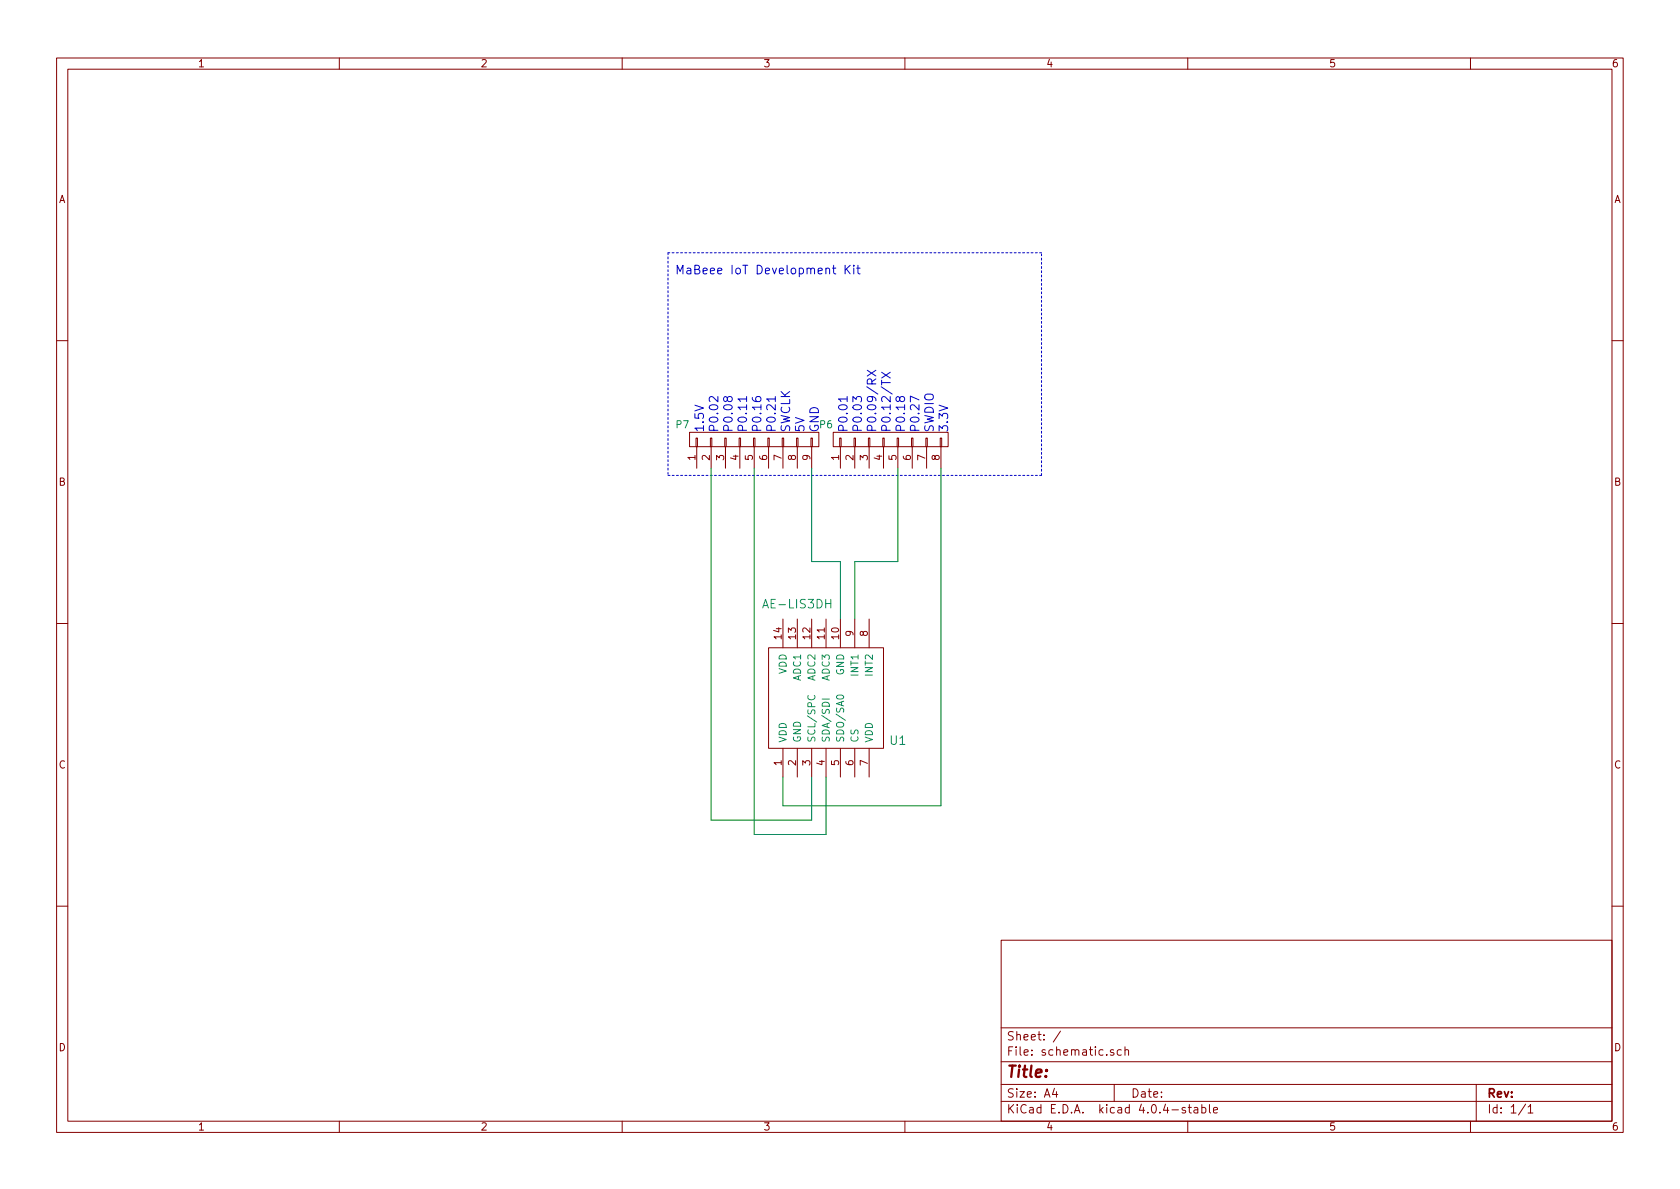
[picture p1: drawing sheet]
<svg xmlns="http://www.w3.org/2000/svg" width="297mm" height="210mm" viewBox="0 0 297 210" stroke-linecap="round" stroke-linejoin="round" font-family="sans-serif">
<g fill="none" stroke="#840000" stroke-width=".18">
<path d="M10 10.3h277v189.9h-277zM12 12.2h273v186.1h-273zM60 10.3v1.9M110 10.3v1.9M160 10.3v1.9M210 10.3v1.9M260 10.3v1.9M10 60.2h2M121.9 76.4h22.9v2.6h-22.9zM123.1 77.5h.2v1.5h-.2zM123.2 79v3.8M125.6 77.5h.3v1.5h-.3z"/>
<path d="M125.7 79v3.8M128.1 77.5h.3v1.5h-.3zM128.3 79v3.8M130.7 77.5h.2v1.5h-.2zM130.8 79v3.8M133.2 77.5h.3v1.5h-.3zM133.3 79v3.8M135.8 77.5h.2v1.5h-.2zM135.9 79v3.8M138.3 77.5h.3v1.5h-.3zM138.4 79v3.8M140.8 77.5h.3v1.5h-.3z"/>
<path d="M141 79v3.8M143.4 77.5h.2v1.5h-.2zM143.5 79v3.8M147.3 76.4h20.3v2.6h-20.3zM148.5 77.5h.2v1.5h-.2zM148.6 79v3.8M151 77.5h.3v1.5h-.3zM151.1 79v3.8M153.5 77.5h.3v1.5h-.3zM153.7 79v3.8M156.1 77.5h.2v1.5h-.2zM156.2 79v3.8"/>
<path d="M158.6 77.5h.3v1.5h-.3zM158.7 79v3.8M161.2 77.5h.2v1.5h-.2zM161.3 79v3.8M163.7 77.5h.3v1.5h-.3zM163.8 79v3.8M166.2 77.5h.3v1.5h-.3zM166.4 79v3.8M285 60.2h2M10 110.3h2M135.9 114.5h20.3v17.8h-20.3zM138.4 109.5v5"/>
<path d="M141 109.5v5M143.5 109.5v5M146 109.5v5M148.6 109.5v5M151.1 109.5v5M153.7 109.5v5M156.2 114.5h.1M285 110.3h2M138.4 132.3v5.1M141 132.3v5.1M143.5 132.3v5.1M146 132.3v5.1"/>
<path d="M148.6 132.3v5.1M151.1 132.3v5.1M153.7 132.3v5.1M10 160.2h2M177 166.3h108v32h-108zM285 160.2h2M60 198.3v1.9M110 198.3v1.9M160 198.3v1.9M177 194.8h108M177 191.8h108M177 187.8h108"/>
<path d="M177 181.8h108M186.4 192.5l-.3 1h.9M186.8 193v1M187.5 182.3l-1.3 2M196.9 185.7a.37 .37 0 0 0-.6 .1l.1 .2 .5 .2 .1 .1-.3 .3-.4-.1M197 191.8v3M198.2 185.7l-.4-.1-.3 .3 .1 .6 .2 .1 .4-.1M198.9 185.7l.2-.1 .4 .1v.9M198.9 185.1v1.5M209.6 195.9a.37 .37 0 0 0-.6 .1l.1 .3 .5 .1 .1 .1-.3 .3-.4-.1M210 198.3v1.9M210.1 195.8h.5"/>
<path d="M210.3 195.3v1.3l.3 .2M211.2 195.9h.5l.1 .9M211.8 196.2l-.5 .1-.2 .2 .2 .3 .5-.1M212.5 195.9l.4-.1 .3 .3-.1 .6h-.6M212.5 195.3v1.5M213.8 195.3v1.3l.2 .2M214.6 196.3l.7-.1-.1-.3-.4-.1-.2 .2v.7h.6M260 198.3v1.9M261 191.8v6.5M269.7 195.2l-1.2 2M270.2 195.8l.4-.5v1.5M270.2 196.8h.8"/>
</g>
<g fill="none" stroke="#0000c2" stroke-width=".18">
<path d="M149.4 46.9v1.5M149.7 47.6l.6 .8M150.3 46.9l-.9 .9M151 46.9v.2M151 47.4v1M151.5 47.4h.6M151.7 46.9v1.3l.4 .2M126.9 70.1v1l-.8-.9-.3-.1-.2 .1-.2 .2v.4l.2 .2M128.6 70.4l.3-.3 .4 .1a.48 .48 0 0 1-.1 .8l-.5-.1-.3-.7h-.3a.48 .48 0 0 0 0 .7l.2 .1 .3-.3M132 70.6h-1.5l.4 .4M132 70.1v.9M133 70.3a.62 .62 0 0 0 .7 .7l.7-.1a.48 .48 0 0 0-.1-.8l-.5 .1a.48 .48 0 0 0 .1 .8"/>
<path d="M137.1 70.6h-1.5l.4 .4M137.1 70.1v.9M149.8 70.6h-1.5l.4 .4M149.8 70.1v.9M150.8 71.1v-1l.6 .5 .1-.3 .2-.2 .5 .1 .1 .2v.5l-.1 .2M153.3 65.5l1.6 1M154.9 65.5l-1.6 1M155.9 65.8l1.5 1M157.4 65.8l-1.5 1M159.1 70.4l.3-.3 .4 .1a.48 .48 0 0 1-.1 .8l-.5-.1-.3-.7h-.3a.48 .48 0 0 0 0 .7l.2 .1 .3-.3M162.5 70.7l-1.5-.7v1.1"/>
</g>
<path d="M118.1 44.7v39.4M184.1 44.7h-66M118.1 84.1h66M184.1 84.1v-39.4" fill="none" stroke="#0000c2" stroke-width=".18" stroke-dasharray=".3 .4"/>
<path d="M142.9 123a.5 .5 0 0 0 0 .6 .5 .5 0 0 0 .6 .1l.4-.1a.41 .41 0 0 0 .1-.6M145.4 123.6h1.2M148 123.1a.76 .76 0 0 1 1.2 .2 .83 .83 0 0 1-1.3 0z" fill="none" stroke="#008484" stroke-width=".18"/>
<path d="M125.7 82.8v62.2h17.8v-7.6M133.3 82.8v64.8h12.7v-10.2M143.5 82.8v16.5h5.1v10.2M158.7 82.8v16.5h-7.6v10.2M166.4 82.8v59.7h-28v-5.1" fill="none" stroke="#008400" stroke-width=".18"/>
<text font-size="2.8" fill="#840000" x="178" y="190.5">Title:</text>
<g font-size="2.1" fill="#0000c2">
<text x="119.4" y="48.5">MaBeee IoT Development Kit</text>
<text x="124.5" y="76.4" transform="rotate(-90 124.5 76.4)">1.5V</text>
<text x="127" y="76.4" transform="rotate(-90 127 76.4)">P0.02</text>
<text x="129.5" y="76.4" transform="rotate(-90 129.5 76.4)">P0.08</text>
<text x="132.1" y="76.4" transform="rotate(-90 132.1 76.4)">P0.11</text>
<text x="134.6" y="76.4" transform="rotate(-90 134.6 76.4)">P0.16</text>
<text x="137.2" y="76.4" transform="rotate(-90 137.2 76.4)">P0.21</text>
<text x="139.7" y="76.4" transform="rotate(-90 139.7 76.4)">SWCLK</text>
<text x="142.2" y="76.4" transform="rotate(-90 142.2 76.4)">5V</text>
<text x="144.8" y="76.4" transform="rotate(-90 144.8 76.4)">GND</text>
<text x="149.9" y="76.4" transform="rotate(-90 149.9 76.4)">P0.01</text>
<text x="152.4" y="76.4" transform="rotate(-90 152.4 76.4)">P0.03</text>
<text x="154.9" y="76.4" transform="rotate(-90 154.9 76.4)">P0.09/RX</text>
<text x="157.5" y="76.4" transform="rotate(-90 157.5 76.4)">P0.12/TX</text>
<text x="160" y="76.4" transform="rotate(-90 160 76.4)">P0.18</text>
<text x="162.6" y="76.4" transform="rotate(-90 162.6 76.4)">P0.27</text>
<text x="165.1" y="76.4" transform="rotate(-90 165.1 76.4)">SWDIO</text>
<text x="167.6" y="76.4" transform="rotate(-90 167.6 76.4)">3.3V</text>
</g>
<g font-size="2.1" fill="#008484">
<text x="135.4" y="107.6">AE-LIS3DH</text>
<text x="157.4" y="131.7">U1</text>
</g>
<g font-size="2.1" fill="#840000">
<text x="178" y="184">Sheet: /</text>
<text x="178" y="186.7">File: schematic.sch</text>
<text x="178" y="196.9">KiCad E.D.A. kicad 4.0.4-stable</text>
<text x="178" y="194.1">Size: A4</text>
<text x="200" y="194.1">Date:</text>
<text x="263" y="194.1">Rev:</text>
<text x="263" y="196.9">Id: 1/1</text>
</g>
<g font-size="1.8" fill="#840000">
<text x="35" y="11.9">1</text>
<text x="85" y="11.9">2</text>
<text x="135" y="11.9">3</text>
<text x="185" y="11.9">4</text>
<text x="235" y="11.9">5</text>
<text x="285" y="11.9">6</text>
<text x="10.4" y="35.9">A</text>
<text x="285.4" y="35.9">A</text>
<text x="122.9" y="81.4" transform="rotate(-90 122.9 81.4)">1</text>
<text x="125.5" y="81.4" transform="rotate(-90 125.5 81.4)">2</text>
<text x="128" y="81.4" transform="rotate(-90 128 81.4)">3</text>
<text x="130.6" y="81.4" transform="rotate(-90 130.6 81.4)">4</text>
<text x="133.1" y="81.4" transform="rotate(-90 133.1 81.4)">5</text>
<text x="135.6" y="81.4" transform="rotate(-90 135.6 81.4)">6</text>
<text x="138.2" y="81.4" transform="rotate(-90 138.2 81.4)">7</text>
<text x="140.7" y="81.4" transform="rotate(-90 140.7 81.4)">8</text>
<text x="143.3" y="81.4" transform="rotate(-90 143.3 81.4)">9</text>
<text x="148.3" y="81.4" transform="rotate(-90 148.3 81.4)">1</text>
<text x="150.9" y="81.4" transform="rotate(-90 150.9 81.4)">2</text>
<text x="153.4" y="81.4" transform="rotate(-90 153.4 81.4)">3</text>
<text x="156" y="81.4" transform="rotate(-90 156 81.4)">4</text>
<text x="158.5" y="81.4" transform="rotate(-90 158.5 81.4)">5</text>
<text x="161" y="81.4" transform="rotate(-90 161 81.4)">6</text>
<text x="163.6" y="81.4" transform="rotate(-90 163.6 81.4)">7</text>
<text x="166.1" y="81.4" transform="rotate(-90 166.1 81.4)">8</text>
<text x="10.4" y="85.9">B</text>
<text x="285.4" y="85.9">B</text>
<text x="138.2" y="113" transform="rotate(-90 138.2 113)">14</text>
<text x="140.7" y="113" transform="rotate(-90 140.7 113)">13</text>
<text x="143.3" y="113" transform="rotate(-90 143.3 113)">12</text>
<text x="145.8" y="113" transform="rotate(-90 145.8 113)">11</text>
<text x="148.3" y="113" transform="rotate(-90 148.3 113)">10</text>
<text x="150.9" y="112.5" transform="rotate(-90 150.9 112.5)">9</text>
<text x="153.4" y="112.5" transform="rotate(-90 153.4 112.5)">8</text>
<text x="10.4" y="135.9">C</text>
<text x="138.2" y="135.4" transform="rotate(-90 138.2 135.4)">1</text>
<text x="140.7" y="135.4" transform="rotate(-90 140.7 135.4)">2</text>
<text x="143.3" y="135.4" transform="rotate(-90 143.3 135.4)">3</text>
<text x="145.8" y="135.4" transform="rotate(-90 145.8 135.4)">4</text>
<text x="148.3" y="135.4" transform="rotate(-90 148.3 135.4)">5</text>
<text x="150.9" y="135.4" transform="rotate(-90 150.9 135.4)">6</text>
<text x="153.4" y="135.4" transform="rotate(-90 153.4 135.4)">7</text>
<text x="285.4" y="135.9">C</text>
<text x="10.4" y="185.9">D</text>
<text x="285.4" y="185.9">D</text>
<text x="35" y="199.9">1</text>
<text x="85" y="199.9">2</text>
<text x="135" y="199.9">3</text>
<text x="185" y="199.9">4</text>
<text x="235" y="199.9">5</text>
<text x="285" y="199.9">6</text>
</g>
<g font-size="1.8" fill="#008484">
<text x="119.6" y="75.7">P7</text>
<text x="145" y="75.7">P6</text>
<text x="139.1" y="119.3" transform="rotate(-90 139.1 119.3)">VDD</text>
<text x="149.2" y="119.5" transform="rotate(-90 149.2 119.5)">GND</text>
<text x="151.8" y="119.4" transform="rotate(-90 151.8 119.4)">INT1</text>
<text x="154.3" y="119.4" transform="rotate(-90 154.3 119.4)">INT2</text>
<text x="141.6" y="120.4" transform="rotate(-90 141.6 120.4)">ADC1</text>
<text x="144.1" y="120.4" transform="rotate(-90 144.1 120.4)">ADC2</text>
<text x="146.7" y="120.4" transform="rotate(-90 146.7 120.4)">ADC3</text>
<text x="139.1" y="131.3" transform="rotate(-90 139.1 131.3)">VDD</text>
<text x="141.6" y="131.3" transform="rotate(-90 141.6 131.3)">GND</text>
<text x="144.1" y="131.3" transform="rotate(-90 144.1 131.3)">SCL/SPC</text>
<text x="146.7" y="131.3" transform="rotate(-90 146.7 131.3)">SDA/SDI</text>
<text x="149.2" y="131.3" transform="rotate(-90 149.2 131.3)">SDO/SA0</text>
<text x="151.8" y="131.3" transform="rotate(-90 151.8 131.3)">CS</text>
<text x="154.3" y="131.3" transform="rotate(-90 154.3 131.3)">VDD</text>
</g>
</svg>
